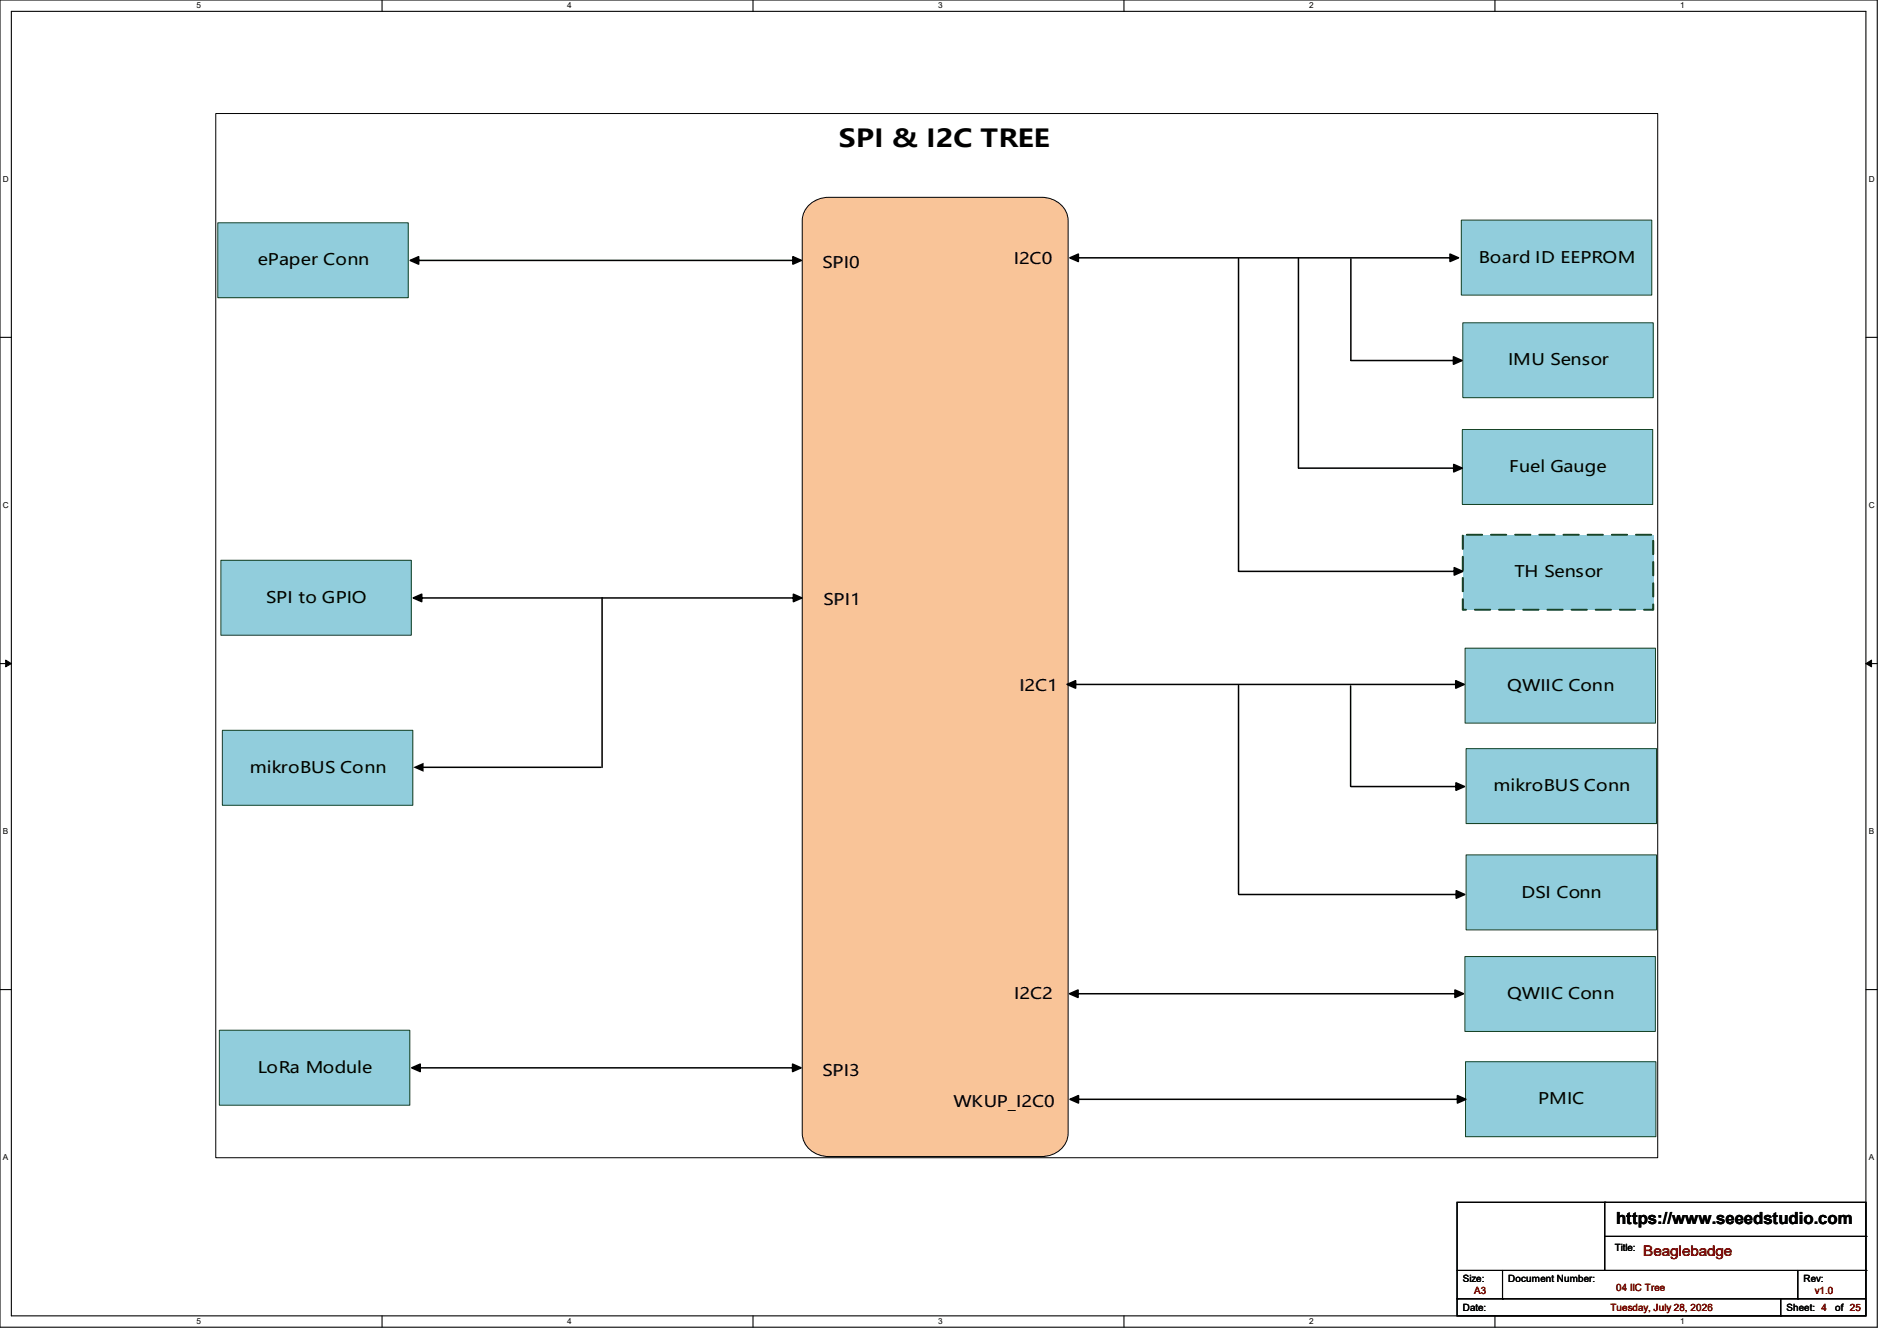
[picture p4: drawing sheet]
<svg xmlns="http://www.w3.org/2000/svg" width="297mm" height="210mm" viewBox="0 0 297 210" stroke-linecap="round" stroke-linejoin="round" font-family="sans-serif">
<path d="M0 0h293.9v207.9h-293.9zM1.8 1.8h290.3v204.3h-290.3z" fill="none" stroke="#000" stroke-width=".17"/>
<g fill="#fff">
<path d="M30.8 .2h.7v1.4h-.7z"/>
<path d="M30.8 206.2h.7v1.4h-.7z"/>
</g>
<path d="M59.8 0v1.8M59.8 206.1v1.8" fill="none" stroke="#000" stroke-width=".17"/>
<g fill="#fff">
<path d="M88.8 .2h.7v1.4h-.7z"/>
<path d="M88.8 206.2h.7v1.4h-.7z"/>
</g>
<path d="M117.9 0v1.8M117.9 206.1v1.8" fill="none" stroke="#000" stroke-width=".17"/>
<g fill="#fff">
<path d="M146.9 .2h.7v1.4h-.7z"/>
<path d="M146.9 206.2h.7v1.4h-.7z"/>
</g>
<path d="M176 0v1.8M176 206.1v1.8" fill="none" stroke="#000" stroke-width=".17"/>
<g fill="#fff">
<path d="M205 .2h.7v1.4h-.7z"/>
<path d="M205 206.2h.7v1.4h-.7z"/>
</g>
<path d="M234.1 0v1.8M234.1 206.1v1.8" fill="none" stroke="#000" stroke-width=".17"/>
<g fill="#fff">
<path d="M263.1 .2h.6v1.4h-.6z"/>
<path d="M263.1 206.2h.6v1.4h-.6z"/>
<path d="M.5 27.3h.9v1.4h-.9z"/>
<path d="M292.6 27.3h.9v1.4h-.9z"/>
<path d="M.5 78.4h.9v1.4h-.9z"/>
<path d="M292.6 78.4h.9v1.4h-.9z"/>
</g>
<path d="M0 52.8h1.8M292.1 52.8h1.8" fill="none" stroke="#000" stroke-width=".17"/>
<g fill="#fff">
<path d="M.5 129.5h.8v1.4h-.8z"/>
<path d="M292.6 129.5h.8v1.4h-.8z"/>
</g>
<path d="M0 103.9h1.8M292.1 103.9h1.8" fill="none" stroke="#000" stroke-width=".17"/>
<path d="M.9 103.4l.9 .5-.9 .5zM292.1 103.9l.9-.5v1z" fill="#000" stroke="#000" stroke-width=".16"/>
<g fill="#fff">
<path d="M.5 180.5h.8v1.4h-.8z"/>
<path d="M292.6 180.5h.8v1.4h-.8z"/>
</g>
<path d="M0 155h1.8M292.1 155h1.8" fill="none" stroke="#000" stroke-width=".17"/>
<path d="M33.8 17.8h225.7v163.5h-225.7z" fill="#fff"/>
<path d="M33.8 17.8h225.7v163.5h-225.7z" fill="none" stroke="#000" stroke-width=".16"/>
<path d="M126.8 32a4.5 4.5 0 0 1 3-1.1h33.3a3.9 3.9 0 0 1 4.1 3.7v142.9a3.9 3.9 0 0 1-4.1 3.6h-33.3a3.9 3.9 0 0 1-4.2-3.6v-142.9a3.4 3.4 0 0 1 1.2-2.6z" fill-rule="evenodd" fill="#f9c498"/>
<path d="M126.8 32a4.5 4.5 0 0 1 3-1.1h33.3a3.9 3.9 0 0 1 4.1 3.7v142.9a3.9 3.9 0 0 1-4.1 3.6h-33.3a3.9 3.9 0 0 1-4.2-3.6v-142.9a3.4 3.4 0 0 1 1.2-2.6z" fill="none" stroke="#000" stroke-width=".16"/>
<path d="M125.9 18.1h43.8v7.5h-43.8z" fill-rule="evenodd" fill="#fff"/>
<path d="M229.4 149.8h29.8v11.7h-29.8z" fill-rule="evenodd" fill="#91cddc"/>
<path d="M229.4 149.8h29.8v11.7h-29.8z" fill="none" stroke="#154225" stroke-width=".16"/>
<path d="M228.8 34.5h29.8v11.7h-29.8z" fill-rule="evenodd" fill="#91cddc"/>
<path d="M228.8 34.5h29.8v11.7h-29.8z" fill="none" stroke="#154225" stroke-width=".16"/>
<path d="M167.5 40.4l1.3-.6v1.2zM227 39.8v1.2l1.4-.6z" fill-rule="evenodd" fill="#000"/>
<path d="M227 39.8l1.4 .6-1.4 .6zM167.5 40.4l1.3-.6v1.2zM168.8 40.4h58.2z" fill="none" stroke="#000" stroke-width=".24"/>
<path d="M229.4 101.5h29.8v11.8h-29.8z" fill-rule="evenodd" fill="#91cddc"/>
<path d="M229.4 101.5h29.8v11.8h-29.8z" fill="none" stroke="#154225" stroke-width=".16"/>
<path d="M167.1 107.2l1.3-.6v1.2zM227.9 106.6v1.2l1.4-.6z" fill-rule="evenodd" fill="#000"/>
<path d="M167.1 107.2l1.3-.6v1.2zM168.4 107.2h59.5zM227.9 106.6l1.4 .6-1.4 .6z" fill="none" stroke="#000" stroke-width=".24"/>
<path d="M229.5 166.3h29.8v11.7h-29.8z" fill-rule="evenodd" fill="#91cddc"/>
<path d="M229.5 166.3h29.8v11.7h-29.8z" fill="none" stroke="#154225" stroke-width=".16"/>
<path d="M229 50.5h29.8v11.8h-29.8z" fill-rule="evenodd" fill="#91cddc"/>
<path d="M229 50.5h29.8v11.8h-29.8z" fill="none" stroke="#154225" stroke-width=".16"/>
<path d="M211.5 56.5h16.1zM211.5 40.5v15.9M227.6 55.9l1.3 .6-1.3 .5z" fill="none" stroke="#000" stroke-width=".24"/>
<path d="M227.6 55.9l1.3 .6-1.3 .5z" fill="#000"/>
<path d="M229 67.3h29.8v11.7h-29.8z" fill-rule="evenodd" fill="#91cddc"/>
<path d="M229 67.3h29.8v11.7h-29.8z" fill="none" stroke="#154225" stroke-width=".16"/>
<path d="M227.6 72.7l1.3 .6-1.3 .6z" fill="#000"/>
<path d="M203.3 40.4v32.9M203.3 73.3h24.3zM227.6 72.7l1.3 .6-1.3 .6z" fill="none" stroke="#000" stroke-width=".24"/>
<path d="M34.1 34.9h29.8v11.7h-29.8z" fill-rule="evenodd" fill="#91cddc"/>
<path d="M34.1 34.9h29.8v11.7h-29.8z" fill="none" stroke="#154225" stroke-width=".16"/>
<path d="M229.5 117.2h29.9v11.8h-29.9z" fill-rule="evenodd" fill="#91cddc"/>
<path d="M229.5 117.2h29.9v11.8h-29.9z" fill="none" stroke="#154225" stroke-width=".16"/>
<path d="M211.5 107.4v15.8M211.5 123.2h16.5zM228 122.6l1.3 .6-1.3 .6z" fill="none" stroke="#000" stroke-width=".24"/>
<path d="M228 122.6l1.3 .6-1.3 .6z" fill="#000"/>
<path d="M229 83.7h29.8v11.8h-29.8z" fill-rule="evenodd" fill="#91cddc"/>
<path d="M229 83.8l.1 .1-.1 2.1zM229 87.2h.1l-.1 2.2zM229 90.5h.1l-.1 2.2zM229 93.8h.1v1.7l-.1-.1h.6l-.1 .2-.5-.1zM230.9 95.4l2.5 .1-2.5 .1zM234.7 95.4l2.5 .1-2.5 .1zM238.4 95.4l2.6 .1-2.5 .1zM242.2 95.4l2.5 .1-2.4 .1zM246 95.4l2.5 .1-2.4 .1zM249.8 95.4l2.5 .1-2.5 .1zM253.6 95.4l2.5 .1-2.5 .1zM257.4 95.4h1.4v.1v-.8l.1-.1v.9l-1.5 .1zM258.8 91.3h.1l-.1 2.2zM258.8 88h.1l-.1 2.2zM258.8 84.7h.1l-.1 2.1zM256.1 83.7h2.5l-2.4 .1zM252.3 83.7h2.5l-2.4 .1zM248.5 83.7h2.5l-2.4 .1zM244.7 83.7h2.5l-2.4 .1zM241 83.7h2.5l-2.5 .1zM237.2 83.7h2.5l-2.5 .1zM233.4 83.7h2.5l-2.4 .1zM229.6 83.7h2.5l-2.4 .1z" fill="#154225" stroke="#154225" stroke-width=".16"/>
<path d="M227.7 88.9l1.3 .6-1.3 .6z" fill="#000"/>
<path d="M193.9 89.5h33.8zM227.7 88.9l1.3 .6-1.3 .6z" fill="none" stroke="#000" stroke-width=".24"/>
<path d="M229.5 133.9h29.9v11.7h-29.9z" fill-rule="evenodd" fill="#91cddc"/>
<path d="M229.5 133.9h29.9v11.7h-29.9z" fill="none" stroke="#154225" stroke-width=".16"/>
<g fill="#000">
<path d="M228 139.5l1.3 .6-1.3 .6z"/>
<path d="M64.2 40.8l1.4-.6v1.2zM124.1 40.2v1.2l1.4-.6z" fill-rule="evenodd"/>
<path d="M167.5 155.6l1.3-.6v1.2zM227.8 155v1.2l1.3-.6z" fill-rule="evenodd"/>
<path d="M167.5 172.2l1.4-.6v1.2zM228.2 171.6v1.2l1.3-.6z" fill-rule="evenodd"/>
</g>
<g fill="none" stroke="#000" stroke-width=".24">
<path d="M64.2 40.8l1.4-.6v1.2zM65.6 40.8h58.5zM124.1 40.2l1.4 .6-1.4 .6zM193.9 40.5v49M193.9 107.4v32.6M228 139.5l1.3 .6-1.3 .6zM167.5 155.6l1.3-.6v1.2zM168.8 155.6h59zM193.9 140.1h34.1zM227.8 155l1.3 .6-1.3 .6zM167.5 172.2l1.4-.6v1.2zM168.9 172.2h59.3z"/>
<path d="M228.2 171.6l1.3 .6-1.3 .6z"/>
</g>
<path d="M34.6 87.7h29.8v11.8h-29.8z" fill-rule="evenodd" fill="#91cddc"/>
<path d="M34.6 87.7h29.8v11.8h-29.8z" fill="none" stroke="#154225" stroke-width=".16"/>
<path d="M64.7 93.6l1.3-.5v1.1zM124.2 93.1v1.1l1.4-.6z" fill-rule="evenodd" fill="#000"/>
<path d="M64.7 93.6l1.3-.5v1.1zM66 93.6h58.2zM124.2 93.1l1.4 .5-1.4 .6z" fill="none" stroke="#000" stroke-width=".24"/>
<path d="M34.8 114.4h29.8v11.7h-29.8z" fill-rule="evenodd" fill="#91cddc"/>
<path d="M34.8 114.4h29.8v11.7h-29.8z" fill="none" stroke="#154225" stroke-width=".16"/>
<path d="M94.3 93.6v26.6M66.1 120.2h28" fill="none" stroke="#000" stroke-width=".24"/>
<path d="M64.7 120.2l1.6-.7v1.4z" fill="#000"/>
<path d="M34.3 161.3h29.9v11.8h-29.9z" fill-rule="evenodd" fill="#91cddc"/>
<path d="M34.3 161.3h29.9v11.8h-29.9z" fill="none" stroke="#154225" stroke-width=".16"/>
<path d="M64.5 167.2l1.3-.5v1.1zM124.1 166.7v1.1l1.3-.6z" fill-rule="evenodd" fill="#000"/>
<path d="M64.5 167.2l1.3-.5v1.1zM65.8 167.2h58.3zM124.1 166.7l1.3 .5-1.3 .6z" fill="none" stroke="#000" stroke-width=".24"/>
<g fill="none" stroke="#000" stroke-width=".17">
<path d="M228.1 188.3h64v17.8h-64zM228.1 199h64M235.2 199v4.4M251.2 188.3h.1M251.2 188.3v10.7M251.2 193.6h40.9M281.5 199v4.4M292.1 199h.1M292.1 193.6h.1M228.1 203.4h.1M228.1 203.4h64M235.2 203.4h.1"/>
<path d="M278.8 206.1h.1M278.8 203.4v2.7M281.5 203.4h.1"/>
</g>
<text font-size="3.9" x="131.4" y="23">SPI &amp; I2C TREE</text>
<text font-size="2.6" x="253" y="191.8">https://www.seeedstudio.com</text>
<g font-size="2.5">
<text x="40.3" y="41.6">ePaper Conn</text>
<text x="158.7" y="41.4">I2C0</text>
<text x="231.5" y="41.1">Board ID EEPROM</text>
<text x="128.8" y="42">SPI0</text>
<text x="236.1" y="57.2">IMU Sensor</text>
<text x="236.3" y="74">Fuel Gauge</text>
<text x="41.7" y="94.4">SPI to GPIO</text>
<text x="128.9" y="94.7">SPI1</text>
<text x="237.1" y="90.4">TH Sensor</text>
<text x="159.6" y="108.2">I2C1</text>
<text x="236" y="108.2">QWIIC Conn</text>
<text x="39.1" y="121.1">mikroBUS Conn</text>
<text x="233.9" y="123.9">mikroBUS Conn</text>
<text x="238.2" y="140.6">DSI Conn</text>
<text x="158.8" y="156.4">I2C2</text>
<text x="236" y="156.5">QWIIC Conn</text>
<text x="40.3" y="168">LoRa Module</text>
<text x="128.8" y="168.5">SPI3</text>
<text x="149.3" y="173.4">WKUP_I2C0</text>
<text x="240.8" y="173">PMIC</text>
</g>
<text font-size="2.3" fill="#7f0000" x="257.3" y="196.8">Beaglebadge</text>
<g font-size="1.6">
<text x="252.8" y="196">Title:</text>
<text x="229" y="200.7">Size:</text>
<text x="236.1" y="200.7">Document Number:</text>
<text x="282.4" y="200.7">Rev:</text>
<text x="229" y="205.4">Date:</text>
<text x="279.7" y="205.4">Sheet: 4</text>
<text x="287.3" y="205.4">of 25</text>
</g>
<g font-size="1.6" fill="#7f0000">
<text x="230.8" y="202.7">A3</text>
<text x="253" y="202.2">04 IIC Tree</text>
<text x="284.1" y="202.7">v1.0</text>
<text x="252.1" y="205.4">Tuesday, July 28, 2026</text>
</g>
<g font-size="1.3">
<text x="30.8" y="1.3">5</text>
<text x="88.8" y="1.3">4</text>
<text x="146.9" y="1.3">3</text>
<text x="205" y="1.3">2</text>
<text x="263.1" y="1.3">1</text>
<text x=".5" y="28.4">D</text>
<text x="292.6" y="28.4">D</text>
<text x=".5" y="79.5">C</text>
<text x="292.6" y="79.5">C</text>
<text x=".5" y="130.6">B</text>
<text x="292.6" y="130.6">B</text>
<text x=".5" y="181.7">A</text>
<text x="292.6" y="181.7">A</text>
<text x="30.8" y="207.4">5</text>
<text x="88.8" y="207.4">4</text>
<text x="146.9" y="207.4">3</text>
<text x="205" y="207.4">2</text>
<text x="263.1" y="207.4">1</text>
</g>
</svg>
